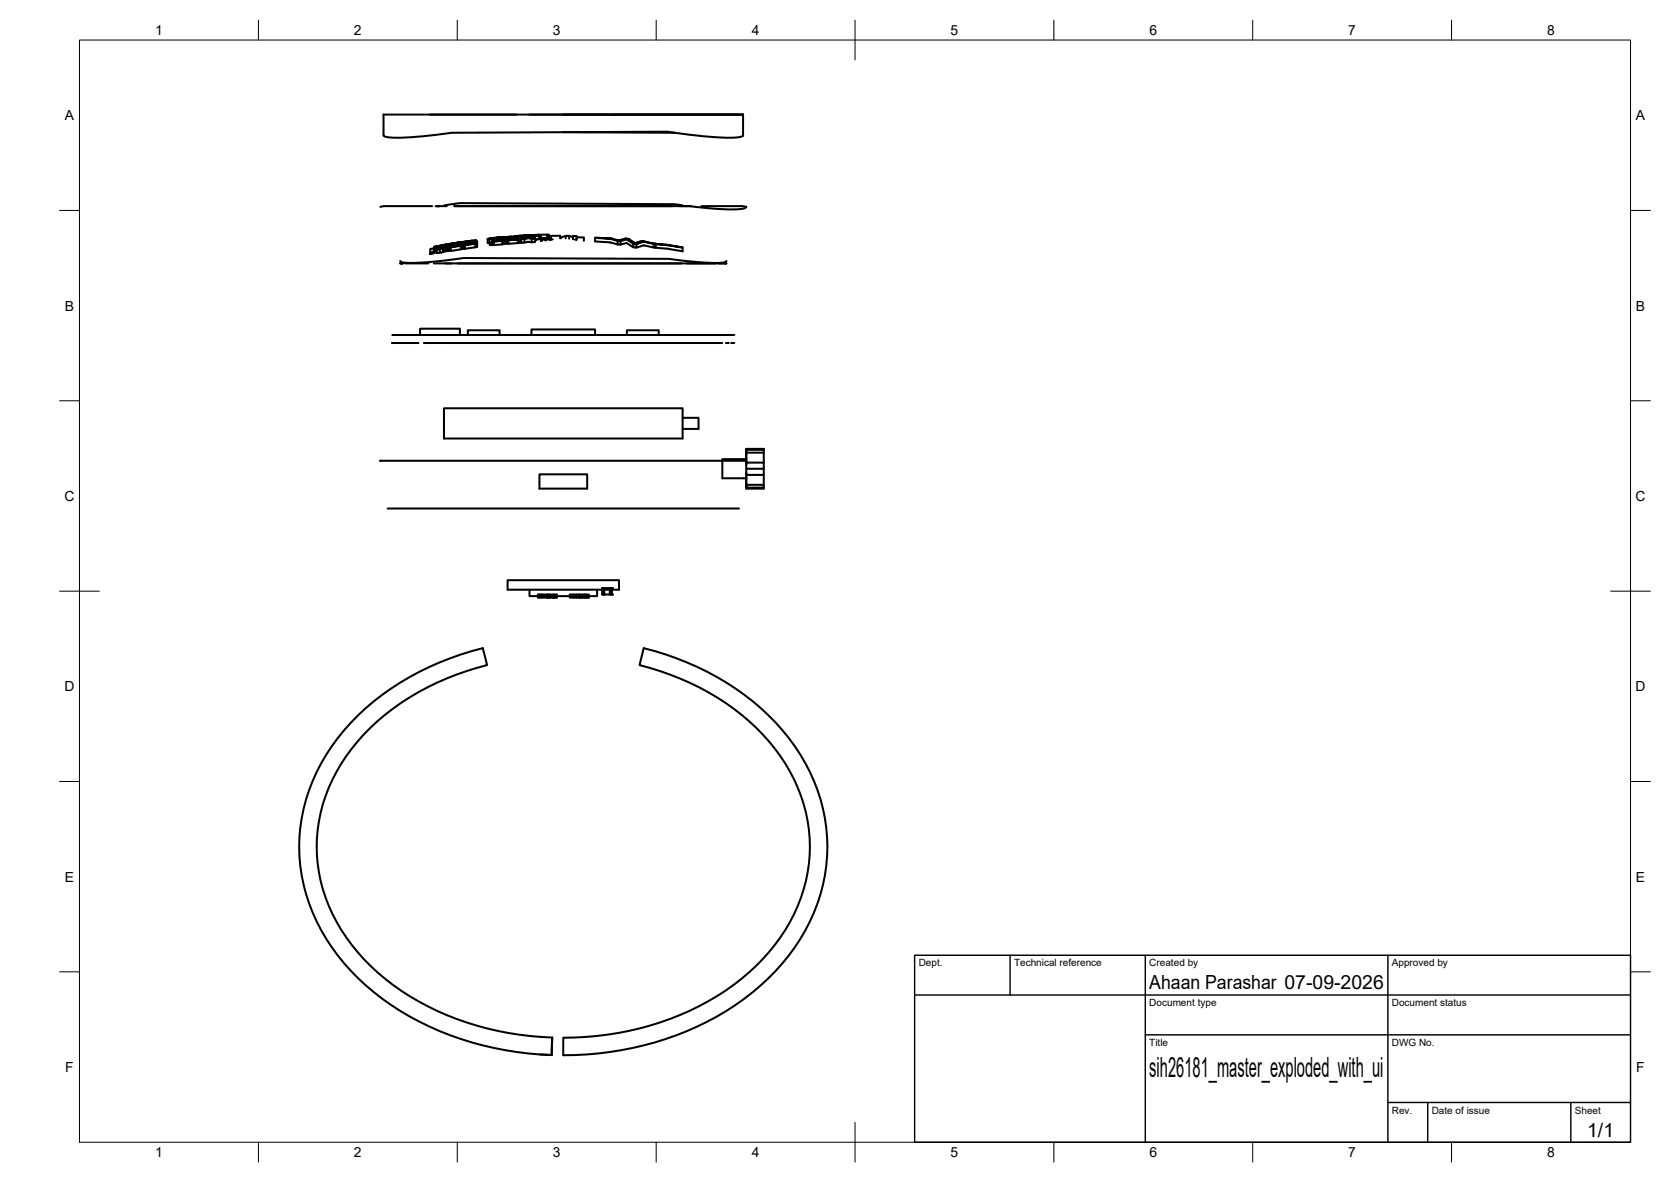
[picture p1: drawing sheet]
<svg xmlns="http://www.w3.org/2000/svg" width="420mm" height="297mm" viewBox="0 0 420 297" stroke-linecap="round" stroke-linejoin="round" font-family="sans-serif">
<!-- layer: Visible -->
<g fill="none" stroke="#000" stroke-width=".51">
<path d="M108.2 28.8h21.8M133.1 28.8h19.9M141.6 28.8h44.9M141.6 33.2l28.1 .2M153.3 28.8h33.5h-90.4v5.2a1.45 1.45 0 0 0 1.5 .5 77.5 77.5 0 0 0 15.7-1.1l54.2-.3 5.6 .8a57.5 57.5 0 0 0 12.6 .5l.8-.4v-5.2M96.5 51.8l-.9 .2M96.6 51.8h12M109.5 51.8h2.8M111.7 51.6l3.9-.6 54 .3 1.9 .3M123.1 60l2.4-.3zM123.1 59.9l2.4-.2zM123.1 60h.1"/>
<path d="M123.9 59.8h.1M125 59.7h.9zM125 59.8h.1M125.5 59.8v.3M125.9 59.7v.3M126 59.8v.2M126.1 59.6l-2.6 .3M126.4 59.7l2.2-.2zM126.4 59.8v.2M126.4 59.7h.1M126.6 59.6h-.5M126.9 59.6h-.9v.2l.9-.1"/>
<path d="M128.1 59.5l1-.1zM128.6 59.6v.4M128.6 59.5h.1M129.1 59.5v.5M129.1 59.7v.3M129.3 59.4l.9-.1v.2h-.9zM129.3 59.5v.4M129.3 59.4h-.1v.6M129.7 59.9h.9v.2l-.9 .1zM129.8 59.3l2.4-.1zM129.8 59.5l2.4-.2zM129.8 59.5v.4"/>
<path d="M129.8 59.3v.1M131.7 59.2h1v.1l-1 .1zM131.9 59.9v-.3l-.9 .1v.4l.9-.1M132.2 59.4v.4M132.3 59.2l-2.7 .1M132.4 59.8l2.1 .1zM132.4 59.8h.1M132.7 59.3v.5M132.7 59.1h.9zM132.7 59.2v.6M132.9 59.1h.1M133.2 59.3l2.4-.1z"/>
<path d="M133.2 59.3v.4M133.2 59.2l2.4-.1zM133.2 59.2v.1M133.2 59.1l2.4-.1zM133.2 59.7v.1M133.4 59.1l-1.3 .1M133.6 59.8v-.3h.9v.4h-.9M133.7 60v.9M134.3 59.1h.1M134.5 59.9h.1M134.5 59.9v.9l-.8 .1-.9-.1-1.8 .2v-.9M134.9 59h2.7v.8"/>
<path d="M135.1 59.1l.9 .1zM135.1 59.2h.1M135.2 59l-1.4 .1M135.6 59.2v.9M135.6 59v.1M136 59.2v.9M136 59.9l1.6-.1zM136 60l1.1-.1zM136 59.9h2l-2 .1M137.4 60v.2M137.6 59h.4v.9M137.6 59.8v.1"/>
<path d="M138.5 59.3h-.4v.9M140.8 59.9v-.6h-2.3v.9M142.2 59.3v.6M143.1 59.3v.7M144.1 59.6a2.96 2.96 0 0 0-3 .2v.1M145 59.6l1.8 .1v.8M149.6 59.8v.9l3.8 .2a5.2 5.2 0 0 0 4.2 .2l1.6 1 .8 .1 1.9-.6 2.5 .6 3.4 .3 3.8 .6v-.9M149.6 59.7l4 .3zM153.3 60h.7l2 .5h-.7zM169 51.8h-54.8h56.7M170.9 51.8h2.2M170.9 51.8h2.9"/>
<path d="M176.4 51.8h10.3l.9 .2a1.5 1.5 0 0 1-1.5 .5 68 68 0 0 1-12.7-.7M100.6 65.6l.1 .1a13.7 13.7 0 0 0 5.8 .3l10.1-1.2 51.6 .3 6 .7a31.6 31.6 0 0 0 8.1 .1l.3-.3M100.6 66.2h.7zM101.9 66.2h5.8M108.2 63.5l.9-.2v.4l-.9 .1zM109.1 63.3v-.9l-.9 .2v.9M109.1 66.2h4.4M109.2 62.2v.9l.4-.1M109.2 62.1l.9-.2zM109.2 62.5h-.1M109.6 62l2.4-.5zM109.6 62.1l2.4-.5z"/>
<path d="M109.6 62.1v.9M109.6 61.9l2.4-.4zM109.6 61.9v.1M109.8 62.7l1.5-.3zM109.8 63h-.2M109.8 63.4l-.7 .1M109.8 63.3l-.7 .1M110.1 61.8l-.9 .3M110.2 62.2l1.5-.3zM110.2 62.3v.3M110.5 62.2l.9-.2v.4M110.5 62.2v.3"/>
<path d="M110.6 62.6v.9M111.4 62.4v1l-.8 .1-.8 .1v-.9M111.4 62.4l-.9 .2M111.6 61.6l.9-.2v.2l-.9 .1M111.6 61.6h.1M111.7 62v.9h-.3M112 66.2h70.6M112 62.6h-.3M112 61.7v.9M112 61.5h.1M112.3 61.5l-.9 .1M112.5 61.6v.9l-.5 .1"/>
<path d="M112.5 62.3h.1M112.5 61.4l-.5 .1M112.5 61.6v.9l.5-.1M112.5 62.4h.1M113 61.5v.9h.3M113 61.5l2.4-.4zM113 61.3l2.4-.4zM113 61.4l2.4-.4zM113 61.4h.1M113.3 62.1l2.6-.4zM113.3 61.6l2.6-.4zM113.3 61.7v.2"/>
<path d="M113.3 61.9l2.6-.5zM113.3 61.9v.2M113.3 62.5l-1.6 .3M113.3 62.6l-1.2 .2v.3l1.2-.2M113.3 63l-1.9 .2M113.3 62.7l-1.2 .3M113.3 62.7l-1.2 .2M113.4 61.3l-.9 .3M113.4 61.3l-.9 .1v.2M114.9 61l.9-.1zM115.1 66.2h56.2M115.4 61v.3"/>
<path d="M115.4 60.9v.1M115.4 61.5v-.2l.9-.1v.4l-.9 .2M115.4 61.6v.2M115.8 60.9h.1M115.8 60.9v.3M115.9 61.8v.9l-2.6 .4v-.9M115.9 61.5h.1M116 60.9l3.1-.4zM116 60.9v.4M116 60.8l-3.5 .6v.9M116.3 61.6v1h-.4M116.3 61.7h.1"/>
<path d="M116.3 62.4h.2M116.3 62.1h.2M116.4 60.9l.1 .9M116.4 60.9l.9-.1zM116.4 61.8h-.1M116.5 61.6v.9h.4M116.9 61.1l2.6-.4zM116.9 61.5l2.6-.3zM116.9 61.6v.9M116.9 61.3l2.6-.4zM116.9 61.3v.1M117.1 60.7h.1"/>
<path d="M117.3 60.8v.2M117.4 61.3v.2l-.9 .1M117.4 61.2v-.1l-.9 .1v.4M117.8 60.6l.9-.1zM117.8 60.6h.1M118 60.5l-1.1 .2M118 60.5v.1M118.3 60.7v.2M118.7 60.5v.1M118.9 60.6l.9-.3v.4M119.1 61v-.2l.9-.1v.4l-.9 .2v-.2M119.1 60.5v.3"/>
<path d="M119.5 61.2v1l-2.6 .3M119.8 60.6l.1 .1M120 61.1v.9l-.5 .1M122.6 60.1v.9h.5M122.6 60h.9zM123.1 60.1v.9l.6-.1M123.1 60.1l2.4-.3zM123.1 61v.2M123.6 60.9v.2M123.7 60.7v.9h.5M123.7 61.1l-.6 .1v.4l.6-.1M124.2 60.5h.1"/>
<path d="M124.7 60.2l-1 .1v.4l1-.1M124.7 60.2v.1M124.7 60.4v.2M125.9 60.5l1.3-.2zM125.9 60.3l1.3-.1zM125.9 60.2l1.3-.2zM125.9 60.1l1.3-.1zM126 60.4l-1.8 .3 2.1-.2-.3-.1M126 60.2l-1.8 .3M126 60.3l-1.8 .2M126 60.2h.3l-.3 .1M126 60.1l.3-.1-2.1 .2 1.8-.1"/>
<path d="M126.3 60.5v.9l-2.1 .2v-.9M126.7 60.4v.9M127.2 60v1.2l-.9 .2M127.2 60.8h.2h-.2M127.2 60h.1M127.4 60.4v.9l.4-.1M127.4 60.6h-.2M127.4 60.9h-.2M127.4 61h-.2h.2M127.8 60.3l2.4-.2zM127.8 60l2.4-.1zM127.8 60.1h.1"/>
<path d="M128.3 60v-.2l-.9 .1v.5l.9-.1M128.3 60.1v.1M128.3 60.3h.1M130.2 60.2v.9l-2.4 .2v-.9M130.6 60.1v.9l-.4 .1M131 60.3l-.4 .1M131 60.5h-.4M131 60.9h-.4M131.1 60.1l2.1-.4zM131.9 60.1v.9M134.5 60.3h.4l-.4 .1M134.9 60.1v.2"/>
<path d="M135.6 60.1h-1.1M136 60.1h-.4M136 60.3h.2v.3M136 60.1v.1M136 60.3v.3M137.1 60.3l.3-.1-1.4 .1M137.1 60.2v.2M137.4 60.3v.1M139 60.2l-.9 .1M144.1 60.1v-.8h.9v.9M144.5 60.2l.5 .1M155.3 60.5h.1"/>
<path d="M155.3 60.5v.9M155.5 60.4a3.2 3.2 0 0 1 2.5-.3l-2 .5-.7-.1M156 60.6v.9M157.3 60h.7l1.7 1.1M157.6 60.2l1.6 1 .8 .1M159.2 61.2v.9M160 61.3v.9M161.4 60.6l3.5 .7zM161.4 60.6h.1M161.9 60.8l-1.9 .5-.8-.1M162 60.7l-.8-.1-2 .6M162 60.7h.1"/>
<path d="M164.4 61.3v.9M164.4 61.2l3.5 .4zM164.9 61.4v.9M167.6 61.5l4 .7zM172.8 66.2h7.1M180.7 66.2h1.6M98.6 84.2h86M98.7 86.2h.1M99 86.2h6.2M105.6 84.2v-1.6h10v1.6M108.1 86.2h-1.5h35M109.7 86.2h1.7"/>
<path d="M113.1 86.2h68.5M117.6 84.2v-1.2h8v1.2M133.6 84.2v-1.4h16v1.4M157.6 84.2v-1.2h8v1.2M182.5 86.2h.8M183.9 86.2h.7M95.7 115.8h91.9M111.6 102.6h60v7.6h-60zM135.6 119.2h12v3.6h-12zM171.6 105h4v2.8h-4M187.6 112.8h4.4v.2h-4.4zM187.6 113.8v2.5h4.4v1.5h-4.4v-1.5"/>
<path d="M187.6 117.8v1.5h4.4v-1.5M187.6 119.3v2.5h4.4v.7h-4.4v-.7M187.6 115.4h-6v4.8h6M187.6 114.9v1.9M187.6 118.8v1.9M192 113v.8h-4.4v-.8v1.5M192 113.8v2.5M192 119.3v2.5M97.5 127.8h88.3M187.6 121.1v1.7h4.4v-.3M127.6 145.8h28v2.4h-28zM133.1 148.2v1.6h17v-1.6"/>
<path d="M135.2 149.4h4.8M137.6 149.4v.8h2.4h-.1M138.4 149.4v.8h-3.2M139 149.4v.8h.6M143.2 149.4h4.8l-.1 .8M143.2 150.2h3.2M145.6 149.4v.8h2.4M147 150.2h.6M151.5 147.8v1.6M151.7 147.8h-.2v1.6h.2M151.9 147.8h1.4M151.9 149.4h-.2v-1.6h.2v1.6h1.4"/>
<path d="M153.6 147.8h-.3v1.6h.3M153.8 147.8v1.6zM153.8 147.8h-.2v1.6h.2M161.9 162.9a66 66 0 0 1 36.5 22.6 43.3 43.3 0 0 1 0 54.6 66 66 0 0 1-36.5 22.6 82.2 82.2 0 0 1-20.3 2.5v-4.4a71.7 71.7 0 0 0 44.9-14.8 43.6 43.6 0 0 0 17.1-31 41.5 41.5 0 0 0-13.5-32.1 64.4 64.4 0 0 0-29.3-15.8zM135.8 265l2.9 .1M138.9 260.7a70.2 70.2 0 0 1-44-16.3 43.2 43.2 0 0 1-15.2-29.4 41.3 41.3 0 0 1 13.5-32.1 64.4 64.4 0 0 1 29.3-15.8l-1.1-4.2a66.1 66.1 0 0 0-36.5 22.6 43.3 43.3 0 0 0 0 54.6 66.1 66.1 0 0 0 36.5 22.6 82.3 82.3 0 0 0 17.3 2.4M138.9 260.7l-.2 4.4"/>
</g>
<g fill="#000">
<circle cx="125.5" cy="59.7" r=".25"/>
<circle cx="126.9" cy="59.7" r=".25"/>
<circle cx="128.1" cy="59.6" r=".25"/>
<circle cx="130.2" cy="60" r=".25"/>
<circle cx="130.2" cy="59.5" r=".25"/>
<circle cx="132.2" cy="59.2" r=".25"/>
<circle cx="133.2" cy="59.1" r=".25"/>
<circle cx="133.6" cy="59.2" r=".25"/>
<circle cx="133.6" cy="60" r=".25"/>
<circle cx="135.6" cy="59.1" r=".25"/>
<circle cx="137.6" cy="59.8" r=".25"/>
<circle cx="153.3" cy="60" r=".25"/>
<circle cx="157.2" cy="60" r=".25"/>
<circle cx="109.6" cy="62" r=".25"/>
<circle cx="110.1" cy="62" r=".25"/>
<circle cx="110.5" cy="62.6" r=".25"/>
<circle cx="111.3" cy="62.4" r=".25"/>
<circle cx="111.6" cy="61.7" r=".25"/>
<circle cx="112" cy="61.6" r=".25"/>
<circle cx="113" cy="61.3" r=".25"/>
<circle cx="113.4" cy="61.4" r=".25"/>
<circle cx="114.9" cy="61.1" r=".25"/>
<circle cx="115.4" cy="61.8" r=".25"/>
<circle cx="115.4" cy="61.3" r=".25"/>
<circle cx="115.9" cy="61.3" r=".25"/>
<circle cx="116.9" cy="61.2" r=".25"/>
<circle cx="117.4" cy="61.5" r=".25"/>
<circle cx="119.1" cy="61.3" r=".25"/>
<circle cx="119.5" cy="60.8" r=".25"/>
<circle cx="119.5" cy="61" r=".25"/>
<circle cx="123.1" cy="60" r=".25"/>
<circle cx="123.5" cy="60" r=".25"/>
<circle cx="124.2" cy="60.2" r=".25"/>
<circle cx="124.7" cy="60.6" r=".25"/>
<circle cx="125.9" cy="60.3" r=".25"/>
<circle cx="125.9" cy="60.2" r=".25"/>
<circle cx="125.9" cy="60.1" r=".25"/>
<circle cx="125.9" cy="60.5" r=".25"/>
<circle cx="126.3" cy="60" r=".25"/>
<circle cx="126.3" cy="60.2" r=".25"/>
<circle cx="126.4" cy="60.1" r=".25"/>
<circle cx="126.4" cy="60.3" r=".25"/>
<circle cx="126.7" cy="60.2" r=".25"/>
<circle cx="128.3" cy="60.3" r=".25"/>
<circle cx="129.7" cy="60.2" r=".25"/>
<circle cx="131.1" cy="60.1" r=".25"/>
<circle cx="131.9" cy="60" r=".25"/>
<circle cx="153.6" cy="60" r=".25"/>
<circle cx="156" cy="60.5" r=".25"/>
<circle cx="158" cy="60.1" r=".25"/>
<circle cx="159.2" cy="61.2" r=".25"/>
<circle cx="160" cy="61.3" r=".25"/>
<circle cx="164.4" cy="61.2" r=".25"/>
<circle cx="164.9" cy="61.3" r=".25"/>
<circle cx="167.6" cy="61.6" r=".25"/>
<circle cx="167.9" cy="61.6" r=".25"/>
<circle cx="182.3" cy="66.2" r=".25"/>
<circle cx="153.8" cy="147.8" r=".25"/>
<circle cx="153.8" cy="149.4" r=".25"/>
</g>
<!-- layer: BORDER -->
<g fill="none" stroke="#000" stroke-width=".25">
<path d="M20 10.1h390v276.9h-390zM65 5.1v5M115 5.1v5M165 5.1v5M215 5.1v10M265 5.1v5M315 5.1v5M365 5.1v5M15 52.9h5M410 52.9h5M15 100.7h5M410 100.7h5"/>
<path d="M15 148.6h10M405 148.6h10M15 196.4h5M410 196.4h5M15 244.2h5M410 244.2h5M65 287v5M115 287v5M165 287v5M215 282.1v9.9M265 287v5M315 287v5"/>
<path d="M365 287v5"/>
</g>
<!-- layer: TITLEBLOCK -->
<path d="M230 240.1h180v46.9h-180zM230 250h180M254 240.1v9.9M288 240.1v46.9M349 240.1v46.9M288 260.1h122M349 277.1h61M359 277.1v9.9M395 277.1v9.9" fill="none" stroke="#000" stroke-width=".36"/>
<text font-size="7" x="289" y="270.6">sih26181_master_exploded_with_ui</text>
<g font-size="4.9">
<text x="289" y="248.5">Ahaan Parashar 07-09-2026</text>
<text x="399.1" y="285.7">1/1</text>
</g>
<g font-size="3.5">
<text x="39" y="8.8">1</text>
<text x="89" y="8.8">2</text>
<text x="139" y="8.8">3</text>
<text x="189" y="8.8">4</text>
<text x="239" y="8.8">5</text>
<text x="289" y="8.8">6</text>
<text x="339" y="8.8">7</text>
<text x="389" y="8.8">8</text>
<text x="16.3" y="30.2">A</text>
<text x="411.3" y="30.2">A</text>
<text x="16.3" y="78">B</text>
<text x="411.3" y="78">B</text>
<text x="16.2" y="125.9">C</text>
<text x="411.2" y="125.9">C</text>
<text x="16.2" y="173.7">D</text>
<text x="411.2" y="173.7">D</text>
<text x="16.3" y="221.6">E</text>
<text x="411.3" y="221.6">E</text>
<text x="16.4" y="269.4">F</text>
<text x="411.4" y="269.4">F</text>
<text x="39" y="290.8">1</text>
<text x="89" y="290.8">2</text>
<text x="139" y="290.8">3</text>
<text x="189" y="290.8">4</text>
<text x="239" y="290.8">5</text>
<text x="289" y="290.8">6</text>
<text x="339" y="290.8">7</text>
<text x="389" y="290.8">8</text>
</g>
<g font-size="2.5">
<text x="231" y="242.9">Dept.</text>
<text x="255" y="242.9">Technical reference</text>
<text x="289" y="242.9">Created by</text>
<text x="350" y="242.9">Approved by</text>
<text x="289" y="252.8">Document type</text>
<text x="350" y="252.8">Document status</text>
<text x="289" y="262.9">Title</text>
<text x="350" y="262.9">DWG No.</text>
<text x="350" y="279.9">Rev.</text>
<text x="360" y="279.9">Date of issue</text>
<text x="396" y="279.9">Sheet</text>
</g>
</svg>
